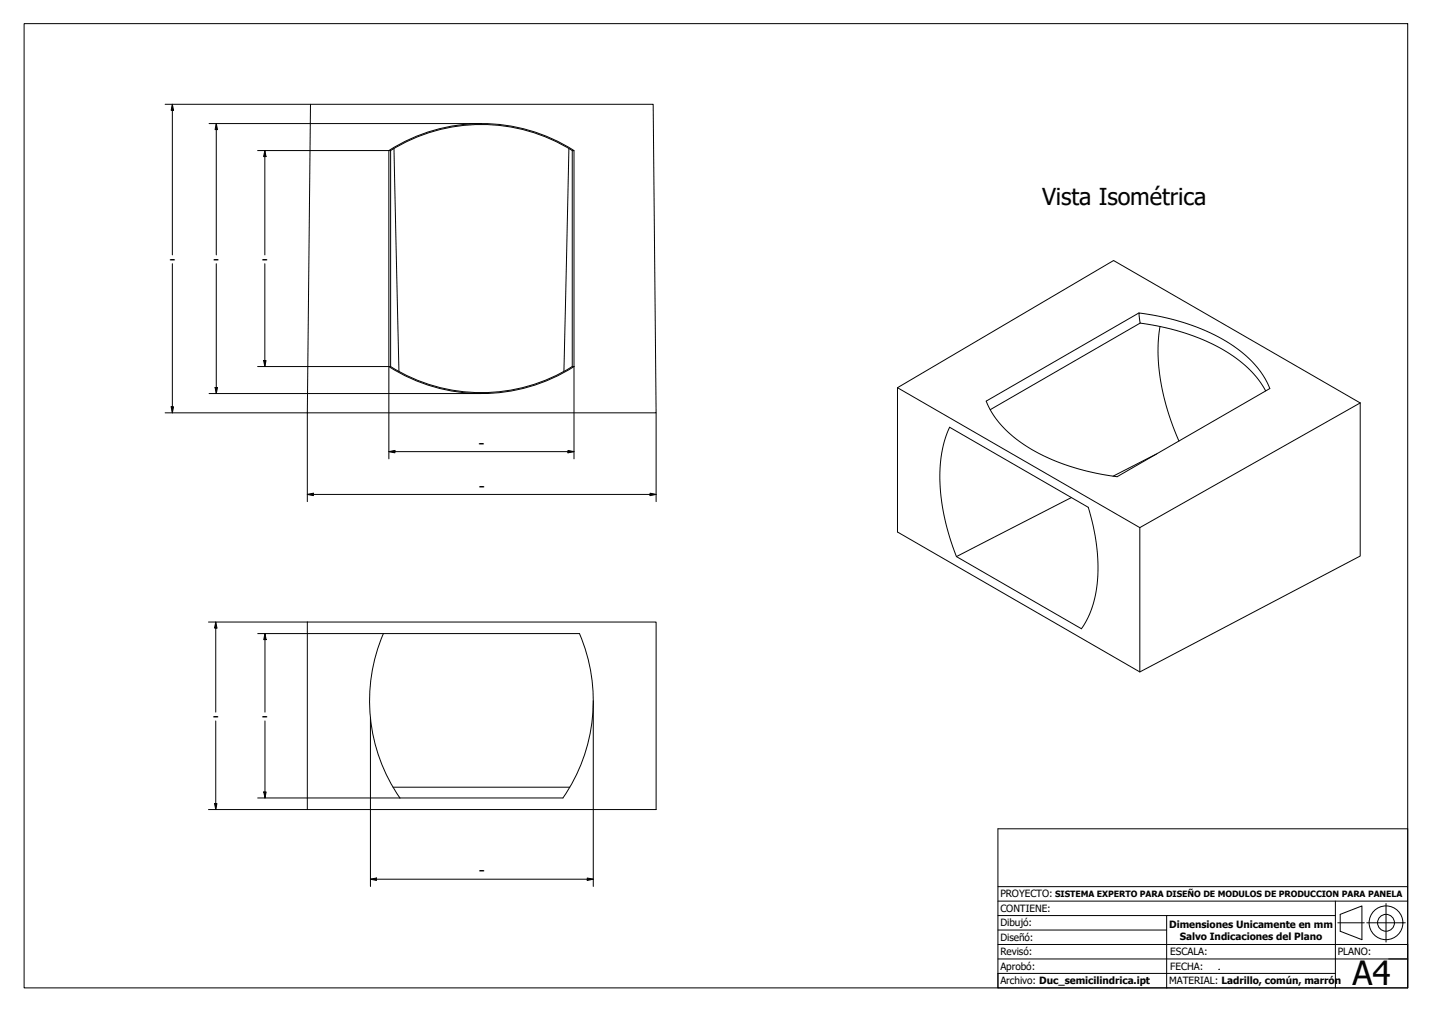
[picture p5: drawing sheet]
<svg xmlns="http://www.w3.org/2000/svg" width="297mm" height="210mm" viewBox="0 0 297 210" stroke-linecap="round" stroke-linejoin="round" font-family="sans-serif">
<!-- layer: Visible (ISO) -->
<g fill="none" stroke="#000" stroke-width=".21">
<path d="M64.4 21.6h71.1l.6 64h-72.4zM80.7 31.2h.3v44.8h-.3zM80.7 31.2a35.7 35.7 0 0 1 38.4 0M81 31.2a35.5 35.5 0 0 1 37.7 0M81.7 30.8l1.1 46.2M118 30.8l-1 46.2M80.7 76a35.7 35.7 0 0 0 38.4 0M81 76a35.5 35.5 0 0 0 37.7 0M118.7 76v-44.8h.4v44.8M118.7 76h.4M236.2 64.9l-31.6 18.3a21.5 21.5 0 0 0 10.1 10.4 48.2 48.2 0 0 0 17 5.3l31.7-18.3a22.2 22.2 0 0 0-11.3-11 49.3 49.3 0 0 0-15.9-4.7l.3 2.1a41.8 41.8 0 0 1 21.6 8.6l2.6 2.7 1.8 2.8M236.5 67l-31.1 18"/>
<path d="M240.6 67.7a42.8 42.8 0 0 0 3.9 23.8M186.2 80.4l44.8-26.4 51.1 29.6v31.7l-45.7 24.1-50.2-29.1zM186.2 80.4l50.2 29 45.7-25.8M197 88.6l28.7 16.6a35.4 35.4 0 0 1 .9 20.5l-.9 2.3-1.4 2.4-25.9-15a40.5 40.5 0 0 1-2.9-22.5l.7-2.5zM239.9 94.2l-9 4.6M222.2 103.2l-23.8 12.2M236.4 109.4v30M63.7 129h72.4v38.9h-72.4zM79.5 131.4h40.7a35.4 35.4 0 0 1-3.4 34.1h-33.8a35.4 35.4 0 0 1-3.5-34.1zM81.5 163.3h36.7"/>
</g>
<!-- layer: Borde (ISO) -->
<path d="M5 4.9h287v200h-287z" fill="none" stroke="#000" stroke-width=".21"/>
<g fill="none" stroke="#000" stroke-width=".21">
<path d="M207 171.9h85v33h-85zM207 198.9h85M207 195.9h85M207 186.9h85M207 183.9h85M207 189.9h35M207 192.9h35M277 189.9h-35v15M277 186.9v18M277.5 191.4h5.5M278 189.7l4.5-1.8v7l-4.5-1.7zM283.5 191.4h8"/>
<path d="M287.5 187.4v8M277 201.9h-70v3"/>
<circle cx="287.5" cy="191.4" r="3.5"/>
<circle cx="287.5" cy="191.4" r="1.75"/>
</g>
<path d="M288.1 198.9h3.9" fill="none" stroke="#000" stroke-width=".21"/>
<!-- layer: 0 -->
<path d="M252.9 201h.1" fill="none" stroke="#000" stroke-width=".21"/>
<!-- layer: Cota (ISO) -->
<g fill="none" stroke="#000" stroke-width=".21">
<path d="M34.3 21.6h30.1M35.8 21.6l.2 1.3h-.5zM35.8 21.6v31.3M43.4 25.6h56.5M44.9 25.6l.2 1.3h-.5zM44.9 25.6v27.3M53.4 31.2h27.3M54.9 31.2l.3 1.3h-.5zM54.9 31.2v21.7M35.8 54.7v30.9M44.9 54.7v26.9M54.9 54.7v21.3"/>
<path d="M53.4 76h27.3v19.2M54.7 74.8h.5l-.3 1.2zM119.1 76v19.2M34.3 85.6h29.4v18.4M35.5 84.4h.5l-.2 1.2zM43.4 81.6h56.5M44.6 80.4h.5l-.2 1.2zM80.7 93.7l1.2-.3v.5zM80.7 93.7h38.4M117.8 93.4l1.3 .3-1.3 .2zM136.1 85.6v18.4M63.7 102.6l1.3-.3v.5z"/>
<path d="M63.7 102.6h72.4M134.8 102.3l1.3 .3-1.3 .2zM43.2 129h20.5M44.8 129l.2 1.3h-.5zM44.8 129v18.7M53.5 131.4h26M55 131.4l.2 1.3h-.5zM55 131.4v16.3M44.8 149.5v18.4M55 149.5v16M76.8 148.9v35M123.1 145.4v38.5"/>
<path d="M43.2 167.9h20.5M44.5 166.7h.5l-.2 1.2zM53.5 165.5h29.5M54.7 164.3h.5l-.2 1.2zM76.8 182.4l1.3-.3v.5zM76.8 182.4h46.3M121.8 182.1l1.3 .3-1.3 .2z"/>
</g>
<g fill="#000">
<path d="M35.8 21.6l.2 1.3h-.5z" fill-rule="evenodd"/>
<path d="M44.9 25.6l.2 1.3h-.5z" fill-rule="evenodd"/>
<path d="M54.9 31.2l.3 1.3h-.5z" fill-rule="evenodd"/>
<path d="M54.7 74.8h.5l-.3 1.2z" fill-rule="evenodd"/>
<path d="M35.5 84.4h.5l-.2 1.2z" fill-rule="evenodd"/>
<path d="M44.6 80.4h.5l-.2 1.2z" fill-rule="evenodd"/>
<path d="M80.7 93.7l1.2-.3v.5z" fill-rule="evenodd"/>
<path d="M117.8 93.4l1.3 .3-1.3 .2z" fill-rule="evenodd"/>
<path d="M63.7 102.6l1.3-.3v.5z" fill-rule="evenodd"/>
<path d="M134.8 102.3l1.3 .3-1.3 .2z" fill-rule="evenodd"/>
<path d="M44.8 129l.2 1.3h-.5z" fill-rule="evenodd"/>
<path d="M55 131.4l.2 1.3h-.5z" fill-rule="evenodd"/>
<path d="M44.5 166.7h.5l-.2 1.2z" fill-rule="evenodd"/>
<path d="M54.7 164.3h.5l-.2 1.2z" fill-rule="evenodd"/>
<path d="M76.8 182.4l1.3-.3v.5z" fill-rule="evenodd"/>
<path d="M121.8 182.1l1.3 .3-1.3 .2z" fill-rule="evenodd"/>
</g>
<text font-size="6.9" x="280.6" y="204.4">A4</text>
<text font-size="4.8" x="216.1" y="42.6">Vista Isométrica</text>
<g font-size="3.5">
<text x="35.1" y="54.9">-</text>
<text x="44.2" y="54.9">-</text>
<text x="54.3" y="54.9">-</text>
<text x="99.2" y="93.1">-</text>
<text x="99.3" y="102">-</text>
<text x="44.1" y="149.7">-</text>
<text x="54.3" y="149.7">-</text>
<text x="99.3" y="181.8">-</text>
</g>
<g font-size="2.1">
<text x="207.5" y="189.2">CONTIENE:</text>
<text x="207.5" y="186.2">PROYECTO:</text>
<text x="207.5" y="195.2">Diseñó:</text>
<text x="207.5" y="192.2">Dibujó:</text>
<text x="242.5" y="192.5">Dimensiones Unicamente en mm</text>
<text x="244.7" y="194.9">Salvo Indicaciones del Plano</text>
<text x="207.5" y="201.2">Aprobó:</text>
<text x="207.5" y="198.2">Revisó:</text>
<text x="242.7" y="198.2">ESCALA:</text>
<text x="242.7" y="201.2">FECHA:</text>
<text x="277.5" y="198.2">PLANO:</text>
<text x="207.5" y="204.2">Archivo: Duc_semicilindrica.ipt</text>
<text x="242.5" y="204.2">MATERIAL: Ladrillo, común, marrón</text>
</g>
<text font-size="1.8" x="218.9" y="186.1">SISTEMA EXPERTO PARA DISEÑO DE MODULOS DE PRODUCCION PARA PANELA</text>
</svg>
